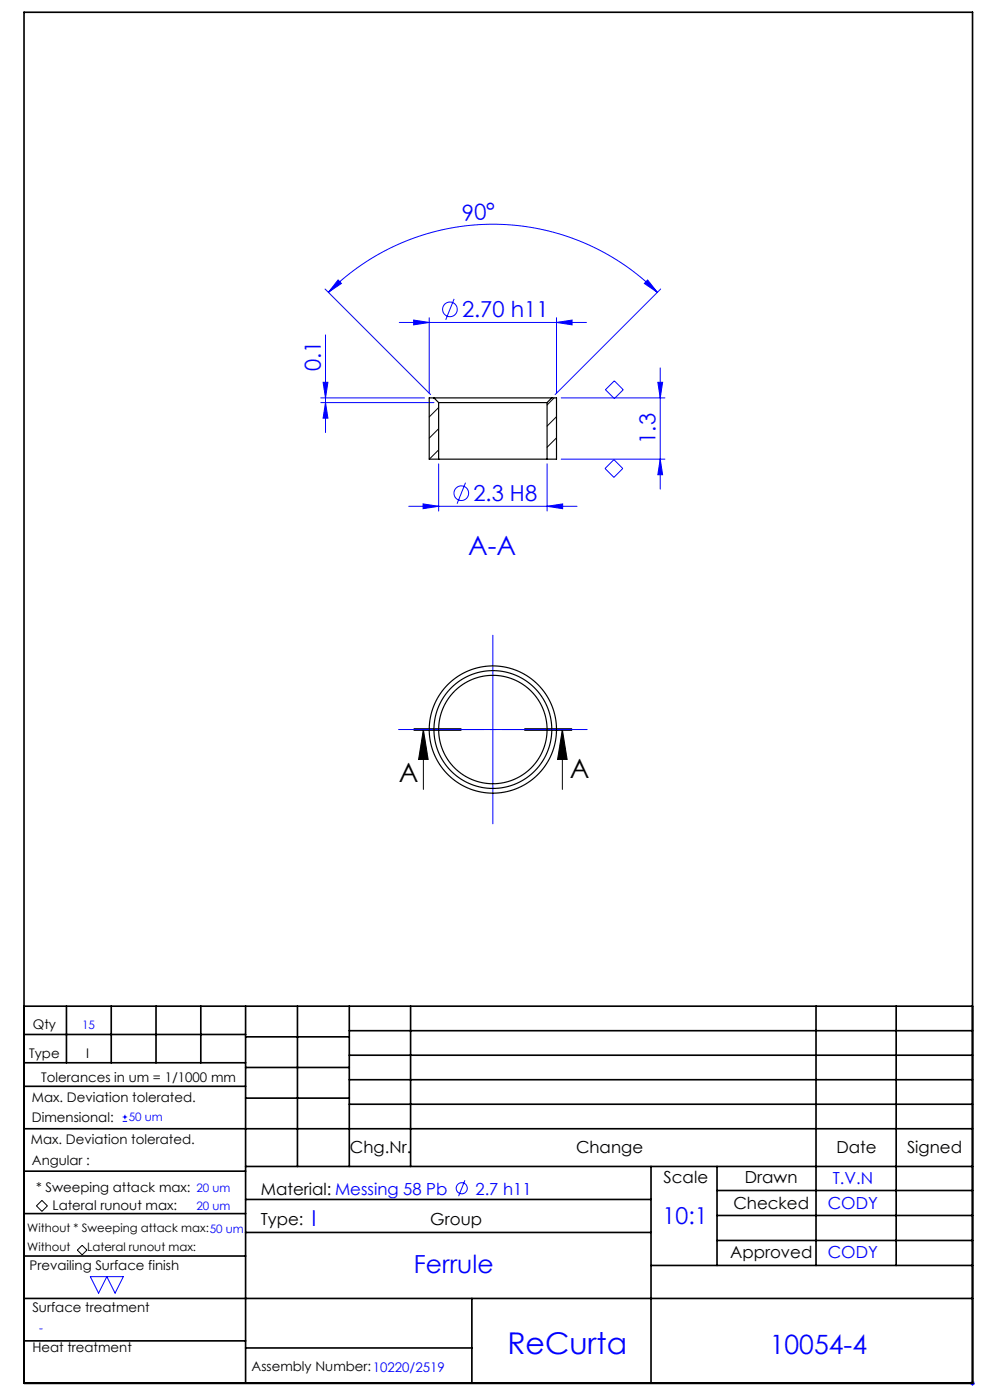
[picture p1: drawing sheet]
<svg xmlns="http://www.w3.org/2000/svg" width="210mm" height="297mm" viewBox="0 0 210 297" stroke-linecap="round" stroke-linejoin="round" font-family="sans-serif">
<g fill="none" stroke="#00f" stroke-width=".21">
<path d="M71.7 59.4l.7 .7-2.7 1.9zM137.4 59.4l2 2.6-2.7-1.9zM69 61.3l22.3 22.4M69 71v20.8M69.7 62a49.3 49.3 0 0 1 69.7 0M84.7 68.4h39.7M87.7 67.9l3.3 .5-3.3 .5zM91 67.4v16M96.3 63.4l-1.8 4.5M118 68.4l3.3-.5v1zM118 67.4v16M140 78.1v25.7"/>
<path d="M140.1 61.3l-22.3 22.4M68 84.4h22M68 85.4h24M68.5 81.1h1.1l-.6 3.3zM69 85.4l.6 3.3h-1.1zM93 98.4v10M116 98.4v10M119 84.4h22M119 97.4h22M128.3 99.4l1.9-1.9 1.9 1.9-1.9 1.9zM128.4 82.7l1.9-1.9 1.9 1.9-1.9 1.9zM139.5 81.1h1.1l-.6 3.3z"/>
<path d="M140 97.4l.6 3.3h-1.1zM86.7 107.4h35.7M89.7 106.9l3.3 .5-3.3 .5zM98.7 102.4l-1.7 4.5M116 107.4l3.3-.5v1zM104.5 134.8v40M84.5 154.8h40M26 237.9h1M26 237h1M26.5 236.5v.9M98.6 250.4l-1.3 3.4M19.2 270.8h7l-1.8 3.5-1.7-3.5-1.8 3.5z"/>
<path d="M205.8 293.5h1M205.9 293.1l.7 .7M206.3 293v1M206.6 293.1l-.7 .7"/>
<circle cx="95.4" cy="65.6" r="1.56"/>
<circle cx="97.9" cy="104.6" r="1.56"/>
<circle cx="97.9" cy="252.1" r="1.18"/>
</g>
<path d="M87.8 154.9h10zM87.8 154.8h10M87.8 154.6h10M89.8 154.8l1 6.3h-2zM89.8 154.8v12.7M111.3 154.8h10M111.3 154.6h10M111.3 154.9h10M119.3 154.8l1 6.3h-2zM119.3 154.8v12.7M8.9 254.7l1.2 1.1-1.2 1.2-1.2-1.2zM16.4 265.2l1-1 1 1-1 1z" fill="none" stroke="#000" stroke-width=".21"/>
<path d="M121.3 154.8h-33.5" fill="none" stroke="#000" stroke-width=".21" stroke-dasharray="6.3 1.3 1.3 1.3" stroke-dashoffset="1.7"/>
<g fill="none" stroke="#000" stroke-width=".35">
<path d="M5.1 2.6h201.2v290.9h-201.2zM5.1 213.5h201.2M5.1 219.5h47M14.1 213.5v12M23.6 213.5v12M33.1 213.5v12M42.6 213.5v12M52.1 213.5v80M52.1 220h22M63.1 213.5v34M74.1 218.7h132.2M74.1 213.5v34"/>
<path d="M87.1 213.5v34M173.1 213.5v55M190.1 213.5v55M5.1 239.5h201.2M5.1 230.5h47M5.1 225.5h47M52.1 226.5h22M52.1 233h22M74.1 223.9h132.2M74.1 229.1h132.2M74.1 234.3h132.2M5.1 257.5h47"/>
<path d="M5.1 248.5h47M52.1 247.5h154.2M52.1 254.5h86M138.1 247.5v46M152.1 247.5v21M152.1 252.6h54.2M152.1 257.9h54.2M5.1 275.5h201.2M5.1 266.5h47M52.1 261.5h86M100.1 275.5v18M138.1 268.5h68.2"/>
<path d="M152.1 263.2h54.2M5.1 284.5h47M52.1 286h48"/>
</g>
<path d="M119.3 154.8l1 6.3h-2zM89.8 154.8l1 6.3h-2z" fill="#000"/>
<g fill="#00f">
<path d="M87.7 67.9l3.3 .5-3.3 .5zM118 68.4l3.3-.5v1zM89.7 106.9l3.3 .5-3.3 .5zM116 107.4l3.3-.5v1z"/>
<path d="M137.4 59.4l2 2.6-2.7-1.9zM71.7 59.4l.7 .7-2.7 1.9z"/>
<path d="M139.5 81.1h1.1l-.6 3.3zM140 97.4l.6 3.3h-1.1zM68.5 81.1h1.1l-.6 3.3zM69 85.4l.6 3.3h-1.1z"/>
</g>
<g fill="none" stroke="#000" stroke-width=".25">
<path d="M92 84.4h25M92 84.4h-1v13h2M92 84.4l1 1M93 85.4h23M93 97.4h23M93 85.4v12M116 85.4v12M117 84.4h1v13h-2M117 84.4l-1 1"/>
<circle cx="104.5" cy="154.8" r="11.5"/>
<circle cx="104.5" cy="154.8" r="13.5"/>
<circle cx="104.5" cy="154.8" r="12.5"/>
</g>
<path d="M93 86.5l-2 2M93 90.9l-2 2M93 95.4l-1.9 2M117.5 84.4l-1.5 1.5M118 88.4l-2 2M118 92.9l-2 2M118 97.4h.1" fill="none" stroke="#000" stroke-width=".21"/>
<text font-size="6.3" fill="#00f" x="107.6" y="287.3">ReCurta</text>
<g font-size="5.6" fill="#00f">
<text x="99.3" y="117.7">A-A</text>
<text x="163.3" y="287.2">10054-4</text>
</g>
<g font-size="5.6">
<text x="84.6" y="165.9">A</text>
<text x="120.9" y="164.9">A</text>
</g>
<text font-size="5.3" fill="#00f" x="87.8" y="270.1">Ferrule</text>
<text font-size="4.9" fill="#00f" x="140.6" y="259.7">10:1</text>
<g font-size="4.7" fill="#00f">
<text x="98.1" y="46.8" transform="rotate(-3 98.1 46.8)">90°</text>
<text x="98" y="67.3">2.70 h11</text>
<text x="68" y="78.8" transform="rotate(-90 68 78.8)">0.1</text>
<text x="139" y="94.1" transform="rotate(-90 139 94.1)">1.3</text>
<text x="100.4" y="106.3">2.3 H8</text>
<text x="66.1" y="260">I</text>
</g>
<g font-size="3.5">
<text x="74.2" y="244.7">Chg.Nr.</text>
<text x="122.2" y="244.7">Change</text>
<text x="177.4" y="244.7">Date</text>
<text x="192.4" y="244.7">Signed</text>
<text x="140.8" y="250.9">Scale</text>
<text x="158" y="250.9">Drawn</text>
<text x="55.3" y="253.5">Material: Messing 58 Pb</text>
<text x="155.6" y="256.4">Checked</text>
<text x="55.3" y="259.8">Type:</text>
<text x="91.3" y="259.8">Group</text>
<text x="154.9" y="266.9">Approved</text>
</g>
<g font-size="3.5" fill="#00f">
<text x="176.6" y="251.1">T.V.N</text>
<text x="100.9" y="253.4">2.7 h11</text>
<text x="175.6" y="256.6">CODY</text>
<text x="175.6" y="267">CODY</text>
</g>
<g font-size="2.8">
<text x="7" y="218.4">Qty</text>
<text x="6.2" y="224.5">Type</text>
<text x="18.2" y="224.5">I</text>
<text x="6.8" y="233.7">Max. Deviation tolerated.</text>
<text x="8.8" y="229.4">Tolerances in um = 1/1000 mm</text>
<text x="6.8" y="238.1">Dimensional:</text>
<text x="6.6" y="242.8">Max. Deviation tolerated.</text>
<text x="6.8" y="247.1">Angular :</text>
<text x="7.6" y="252.9">* Sweeping attack max:</text>
<text x="11.2" y="256.7">Lateral runout max:</text>
<text x="6.3" y="269.5">Prevailing Surface finish</text>
<text x="6.9" y="278.3">Surface treatment</text>
<text x="6.9" y="286.7">Heat treatment</text>
<text x="53.4" y="290.9">Assembly Number:10220/2519</text>
</g>
<g font-size="2.5" fill="#00f">
<text x="17.4" y="218.3">15</text>
<text x="27.3" y="237.9">50 um</text>
<text x="41.7" y="256.6">20 um</text>
<text x="41.7" y="252.9">20 um</text>
<text x="8.3" y="282.6">-</text>
</g>
<g font-size="2.5">
<text x="5.8" y="261.4">Without * Sweeping attack max:50 um</text>
<text x="5.8" y="265.4">Without</text>
<text x="18.5" y="265.3">Lateral runout max:</text>
</g>
</svg>
